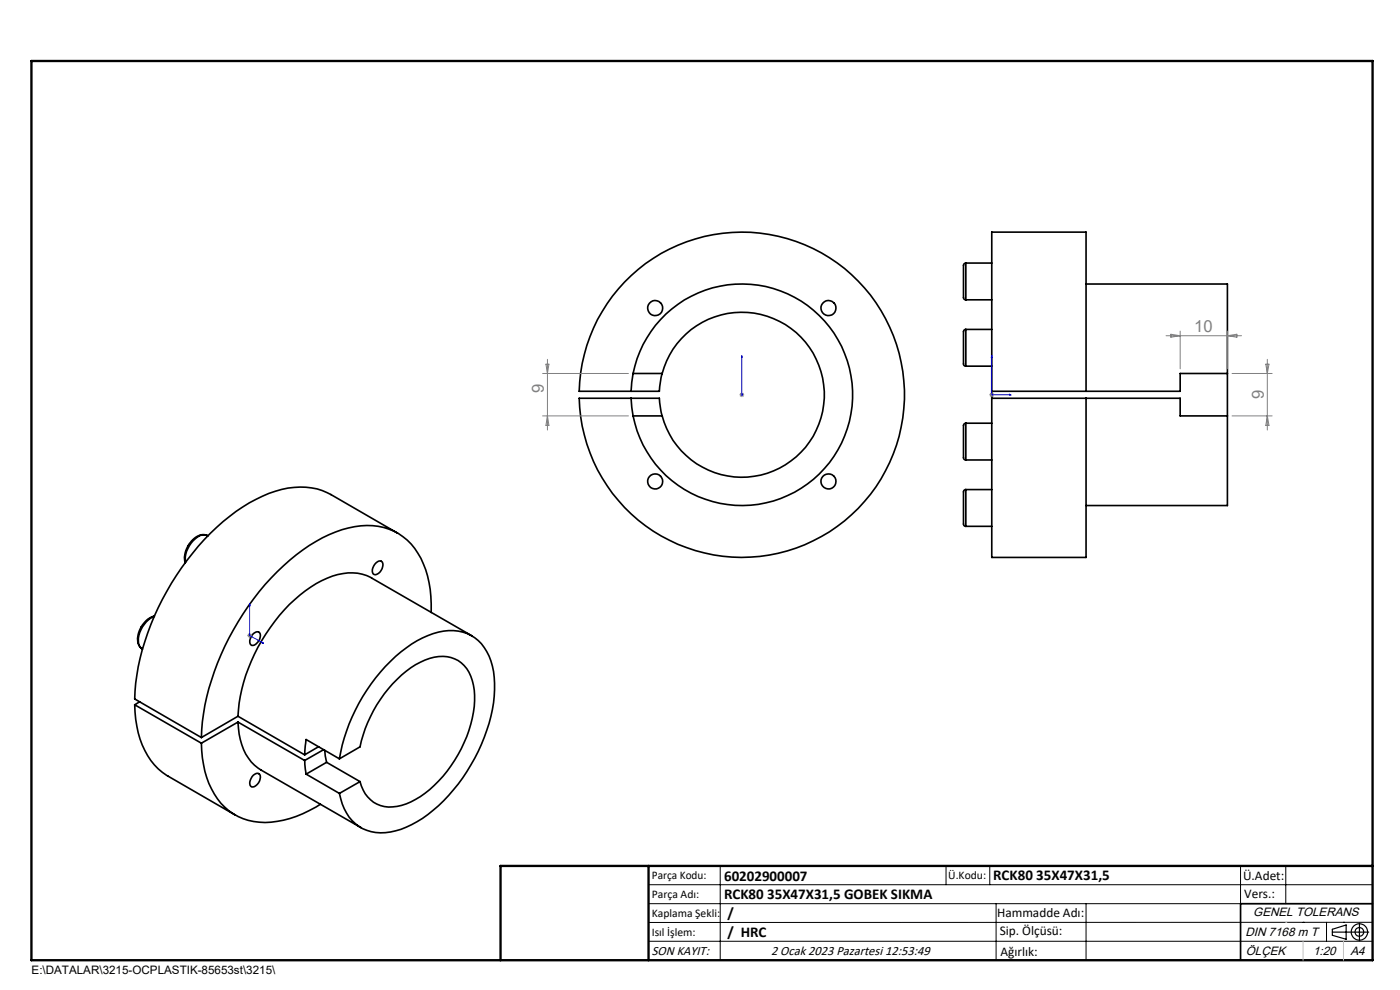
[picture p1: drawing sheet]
<svg xmlns="http://www.w3.org/2000/svg" width="297mm" height="210mm" viewBox="0 0 297 210" stroke-linecap="round" stroke-linejoin="round" font-family="sans-serif">
<g fill="none" stroke="#000" stroke-width=".35">
<path d="M204.9 55.8l-.4 .1-.1 .3v6.3a.79 .79 0 0 0 .4 1.1h.1M204.9 55.8v7.8M204.9 55.8h5.5M134.3 79.2a23.5 23.5 0 0 1 36.1-15 23.5 23.5 0 0 1 0 39.1 23.5 23.5 0 0 1-36.1-15.1M134.3 79.2l-.4 3.8M134.3 79.2h6.2M140.5 79.2a17.5 17.5 0 0 1 26.9-9.8 17.5 17.5 0 0 1 0 28.7 17.5 17.5 0 0 1-26.9-9.9M140.5 79.2l-.6 3.8h-17a34.5 34.5 0 0 1 51.3-29.5 34.5 34.5 0 0 1 1.8 59.2 34.5 34.5 0 0 1-53-26.2l-.1-2h17l.6 3.7M204.9 69.9l-.4 .1-.1 .3v6.2a.79 .79 0 0 0 .4 1.2h.1M204.9 69.9v7.8M204.9 77.7h5.5M204.9 69.9h5.5"/>
<path d="M204.9 63.6h5.5M230.4 60.2h30v19M260.4 79.2h-10v3.8h-40M260.4 79.2v9M133.9 84.5l.4 3.7M134.3 88.2h6.2M204.9 89.8l-.4 .1-.1 .3v6.2a.79 .79 0 0 0 .4 1.2h.1M204.9 89.8v7.8M204.9 97.6h5.5M204.9 89.8h5.5M210.4 83v-33.8h20v33.8M210.4 84.5v33.7h20v-33.7"/>
<path d="M210.4 84.5h40v3.7h10M210.4 83v1.5M260.4 88.2v19h-30M43.9 113.6a3 3 0 0 0-3.5 1.5 5 5 0 0 0-1.1 4.3M44 113.6a2.55 2.55 0 0 0-3 1.1 5.4 5.4 0 0 0-1.6 4.6M44 113.6h.1M44 113.6l.1 .1M79.8 119.4a.82 .82 0 0 1 1.1-.3 .82 .82 0 0 1 .3 1.1l-.1 .4a1.54 1.54 0 0 1-1.9 1.2 1.84 1.84 0 0 1 .6-2.4zM84.3 113.1l-14.1-8.2a15.1 15.1 0 0 0-13.2-.2 42.9 42.9 0 0 0-18.5 15.7 53.9 53.9 0 0 0-9.9 26.2v1.7l14.1 8.1M204.9 103.8l-.4 .2-.1 .3v6.2a.84 .84 0 0 0 .4 1.1h.1M204.9 103.8v7.8M204.9 111.6h5.5"/>
<path d="M204.9 103.8h5.5M32.7 130.8a5.6 5.6 0 0 0-3.2 6.1l.7 .8M32.8 130.7a5.2 5.2 0 0 0-3.4 5.9l.3 .7 .5 .3M53.8 134.4a.82 .82 0 0 1 1.1-.3 .82 .82 0 0 1 .3 1.1l-.6 1.1a.82 .82 0 0 1-.9 .6 .82 .82 0 0 1-.7-.7l.1-.7zM91.5 129.9a20.7 20.7 0 0 0-4.3-14.5 13 13 0 0 0-13.3-3.4 34.7 34.7 0 0 0-16.4 10.6 55.9 55.9 0 0 0-14.6 30.5l-.2 3.3M100.1 134.9l-21.3-12.3a10.4 10.4 0 0 0-9.4 .1 31.5 31.5 0 0 0-13.9 13.2 34.8 34.8 0 0 0-5 16M28.6 149.5a18.9 18.9 0 0 0 4.9 13.6l1.9 1.4 14.4 8.4M28.6 149.5l14.1 8.1M29.6 148.9l-1 .6M42.7 157.6a18.9 18.9 0 0 0 5 13.6 12.9 12.9 0 0 0 12.4 2.8 25.4 25.4 0 0 0 7.9-3.4M50.5 153.2a11.9 11.9 0 0 0 4.2 9.7l21.9 12.7M50.5 151.9l14.1 8.2"/>
<path d="M50.5 153.2l14.1 8.1M50.5 153.2l-7.8 4.4M50.5 151.9l-7.8 4.5M67.6 158.4l-3 1.7M68.7 159l-4.1 2.3M68.9 159.2l.4 2.5M53.8 164.4a.82 .82 0 0 1 1.1-.3 .82 .82 0 0 1 .3 1.2l-.6 1.1a.83 .83 0 0 1-.9 .5 .83 .83 0 0 1-.7-.6l.1-.8zM64.6 160.1l.3-3.2 7.1 4.1M64.6 161.3l.3 2.9M64.9 164.2l7.1 4.1M69.3 161.7l7.1 4.1M69.3 161.7l-4.4 2.5"/>
<path d="M72 161a37.7 37.7 0 0 1 15.3-24.4 13.7 13.7 0 0 1 10.9-2.5 9.1 9.1 0 0 1 6.3 7.2 27 27 0 0 1-2.4 16.6 36.2 36.2 0 0 1-13.6 16.4 12.7 12.7 0 0 1-10.7 1.8 9.5 9.5 0 0 1-5.8-7.8M72 161l4.4-2.6a27.9 27.9 0 0 1 11.8-17.4 9.4 9.4 0 0 1 8.2-1.2 7.1 7.1 0 0 1 4 5.5 22.8 22.8 0 0 1-3.2 14.7 23.6 23.6 0 0 1-11 10.5 7.2 7.2 0 0 1-7.6-.9 7 7 0 0 1-2.2-3.8M76.4 165.8l-4.4 2.5M291.2 191.7h-28v12"/>
<circle cx="139" cy="65.4" r="1.6"/>
<circle cx="175.7" cy="65.4" r="1.61"/>
<circle cx="139" cy="102.1" r="1.6"/>
<circle cx="175.7" cy="102.1" r="1.61"/>
</g>
<g fill="none" stroke="#000" stroke-width=".25">
<path d="M282.6 197.7h7.8M282.6 197.1l3-.9v3l-3-.8zM288.4 195.8v3.8M106.2 203.7h185"/>
<circle cx="288.4" cy="197.7" r="1.74"/>
<circle cx="288.4" cy="197.7" r=".93"/>
</g>
<path d="M157.4 75.4v.4v-.4M157.4 75.4v8.3M210.4 75.4l.1 .4h-.2zM210.4 75.4v8.3h4.1M157.4 83.6v.2zM157.4 83.7h.1M214.1 83.6l.4 .1-.4 .1zM53 128v.4l-.1-.1zM53 128v6.8l2.9 1.7M55.6 136.2l.3 .3-.3-.1z" fill="none" stroke="#00f" stroke-width=".21"/>
<g fill="none" stroke="#808080" stroke-width=".21">
<path d="M115.1 79.2h18.2M115.8 77.2h.7l-.4 2zM116.1 76.2v15M247.4 71.2h16M248.4 70.9l2 .3-2 .3zM250.4 70.2v8M260.4 70.2v8M260.4 71.2l2-.3v.6zM261.4 79.2h8.5M268.5 77.2h.7l-.3 2zM268.9 76.2v15M115.1 88.2h18.2"/>
<path d="M116.1 88.2l.4 2h-.7zM156.9 83.7h1M157 83.4l.7 .7M157.4 83.2v1M157.7 83.4l-.7 .7M209.9 83.7h1M210 83.4l.7 .7M210.4 83.2v1M210.7 83.4l-.7 .7M261.4 88.2h8.5M268.9 88.2l.3 2h-.7zM52.5 134.8h1"/>
<path d="M52.6 134.4l.7 .7M53 134.3v1M53.3 134.4l-.7 .7"/>
</g>
<g fill="none" stroke="#000" stroke-width=".21">
<path d="M137.6 187.7h153.6M137.6 191.7h153.6M137.6 199.7h153.6M152.8 183.7v20M200.7 183.7v4M210 183.7v4M211.3 191.7v12M230.4 191.7v12M263.2 183.7v20M272.8 183.7v8M276.4 195.6h.1M281.4 195.6v4.1"/>
<path d="M285 195.6h.1M291.2 195.6l-153.6 .1"/>
</g>
<path d="M6.7 12.9h284.5v190.8h-284.5zM137.6 183.7v20M291.2 183.7h-185v20" fill="none" stroke="#000" stroke-width=".5"/>
<path d="M276.4 199.7v4M285 199.7v4" fill="none" stroke="#c0c0c0" stroke-width=".21"/>
<path d="M272.8 195.6h.1" fill="none" stroke="#c0c0c0" stroke-width=".25"/>
<g fill="#00f">
<path d="M55.6 136.2l.3 .3-.3-.1zM53 128v.4l-.1-.1zM157.4 83.6v.2zM157.4 75.4v.4z"/>
<path d="M214.1 83.6l.4 .1-.4 .1zM210.4 75.4l.1 .4h-.2z"/>
</g>
<g font-size="3.5" fill="#808080">
<text x="253.4" y="70.4">10</text>
<text x="115.4" y="83.5" transform="rotate(-90 115.4 83.5)">9</text>
<text x="268.1" y="84.6" transform="rotate(-90 268.1 84.6)">9</text>
</g>
<g font-size="3.2">
<text x="153.6" y="186.8">60202900007</text>
<text x="153.6" y="190.8">RCK80 35X47X31,5 GOBEK SIKMA</text>
<text x="210.7" y="186.6">RCK80 35X47X31,5</text>
<text x="154.3" y="194.8">/</text>
<text x="154.3" y="198.8">/ HRC</text>
</g>
<g font-size="2.8">
<text x="263.7" y="186.7">Ü.Adet:</text>
<text x="263.9" y="190.5">Vers.:</text>
<text x="211.5" y="194.5">Hammadde Adı:</text>
<text x="138.3" y="202.6">SON KAYIT:</text>
<text x="163.6" y="202.6">2 Ocak 2023 Pazartesi 12:53:49</text>
<text x="212.1" y="198.4">Sip. Ölçüsü:</text>
<text x="212.2" y="202.7">Ağırlık:</text>
</g>
<g font-size="2.6">
<text x="265.9" y="194.4">GENEL TOLERANS</text>
<text x="264.2" y="198.5">DIN 7168 m T</text>
<text x="264.3" y="202.6">ÖLÇEK</text>
<text x="278.5" y="202.6">1:20</text>
<text x="286.5" y="202.6">A4</text>
</g>
<g font-size="2.5">
<text x="138.3" y="186.4">Parça Kodu:</text>
<text x="138.3" y="190.5">Parça Adı:</text>
<text x="201.2" y="186.5">Ü.Kodu:</text>
<text x="138.3" y="194.5">Kaplama Şekli:</text>
<text x="138.3" y="198.6">Isıl İşlem:</text>
<text x="6.7" y="206.7">E:\DATALAR\3215-OCPLASTIK-85653st\3215\</text>
</g>
</svg>
